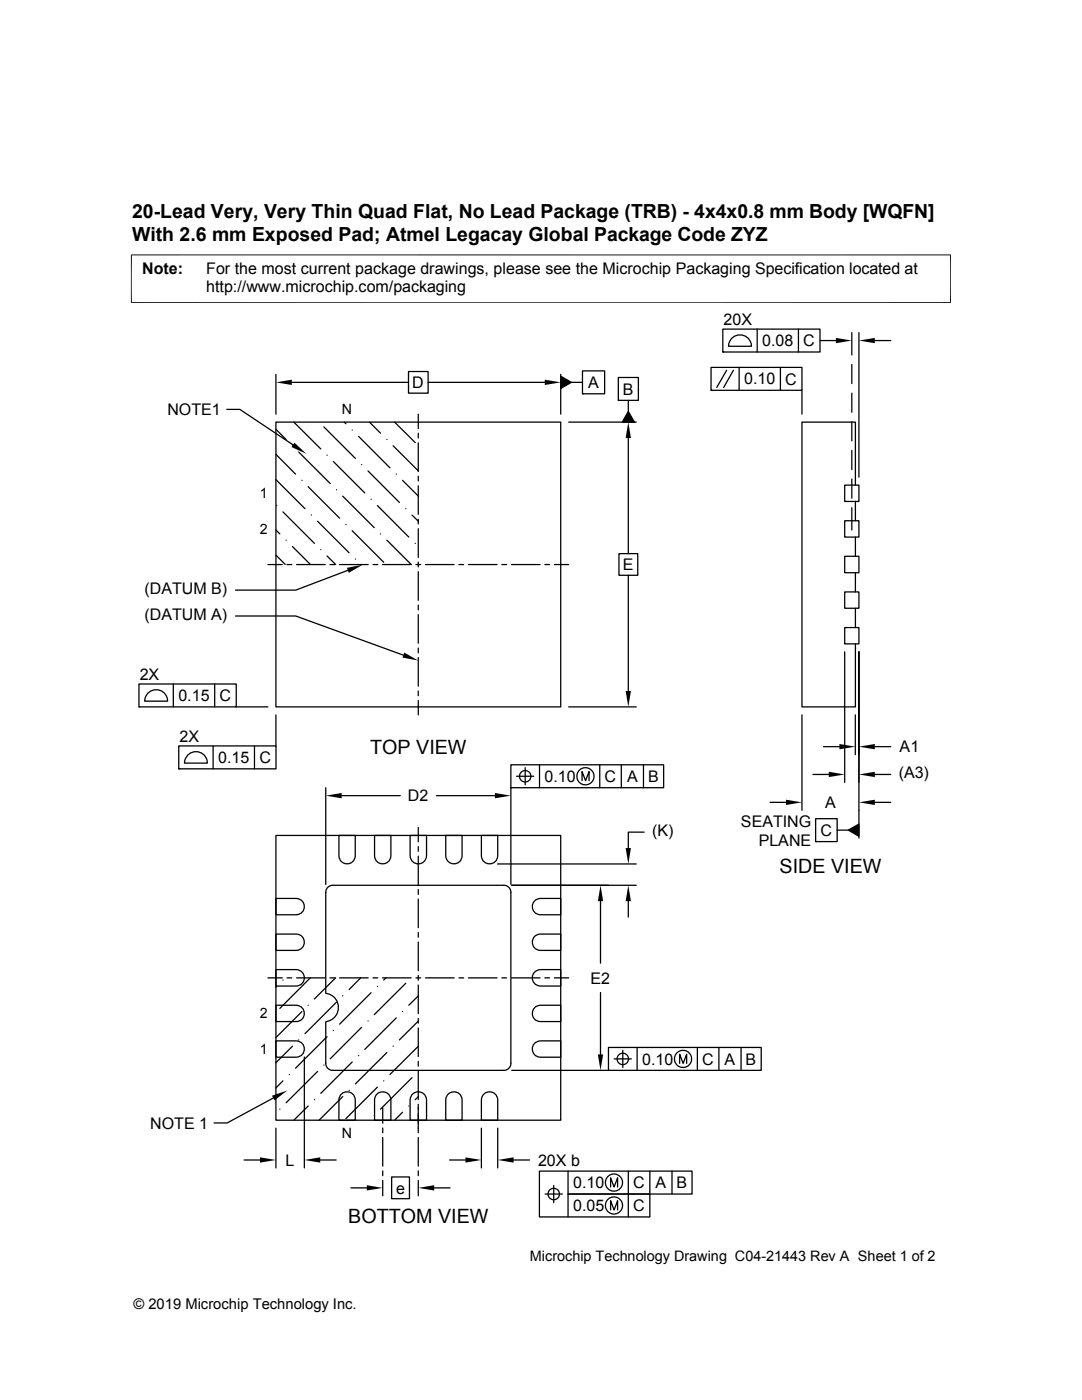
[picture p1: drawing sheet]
<svg xmlns="http://www.w3.org/2000/svg" width="216mm" height="279mm" viewBox="0 0 216 279" stroke-linecap="round" stroke-linejoin="round" font-family="sans-serif">
<g fill="none" stroke="#000" stroke-width=".25">
<path d="M55.1 74.7v8M58.2 76.3h23.3M81.5 74.1h3.9v4.4h-3.9zM85.4 76.3h23.3M111.9 75.1l2.1 1.2-2.1 1.2zM111.9 74.7v8M114 76.3h2.2M116.2 74h4.4v4.6h-4.4zM116.2 78.6h.1M123.4 75.3h4v4.6h-4zM123.4 79.9h.1M125.4 79.9v2.2"/>
<path d="M141.9 73.3h18.1v4.6h-18.1zM141.9 77.9h.1M144.2 65.7h19.4v4.6h-19.4zM144.2 70.3h.1M145 73.9l-2 3.4M146.1 67.4a2.29 2.29 0 0 1 2.5-.4 2.29 2.29 0 0 1 1.3 2.1h-4.5l.3-1.2zM146.3 73.9l-1.9 3.4M147.5 73.3v4.6M151.1 65.7v4.6M155.7 73.3v4.6M159.3 65.7v4.6M160 77.9v4.8"/>
<path d="M163.6 68h3.2M170 66.4v4.4M170 72.7v3.9M170 78.5v3.8M171.4 66.4v28.8M174.6 68h3.1M45.3 81.7h2.6l10.6 7.1M55.1 84.2h56.8v56.9h-56.8zM55.1 95.7l5.8 5.8M55.1 90.7l3.9 3.9M55.1 85.7l2 2M58.4 89h.1"/>
<path d="M58.6 84.2l5.4 5.4M59.6 90.2l6.3 6.3M60.2 95.9h.1M61.5 97.1l6.3 6.3M64.6 85.2l6.3 6.3M65.3 90.8h.1M66.5 92.1l6.3 6.3M67.1 97.7h.1M68.4 99l6.3 6.3M68.7 84.2l.3 .4M70.3 85.8h.1M71.5 87.1l6.3 6.3"/>
<path d="M72.2 92.7h.1M73.4 94l6.3 6.3M73.7 84.2l2.2 2.2M74 99.6h.1M77.2 87.7h.1M78.4 89l5.1 5M78.7 84.2l4.1 4.1M79.1 94.6h.1M80.3 95.9l3.2 3.1M83.5 82.7v2.8M83.5 86.5v.9M83.5 88.4v5.7"/>
<path d="M83.5 95v1M83.5 96.9v5.8M113.5 84.2h13.5M125.4 82.1l1.2 2.1h-2.4zM125.4 87.4v23.1M168.6 96.8h2.8v3.3h-2.8zM170 84.2v3.8M170 89.9v3.8M170 95.6v3.8M170.7 96.8v-12.6h-10.7v56.9h10.7v-12.6M53.5 112.7h2.8M55.1 110.8l1.8 1.8"/>
<path d="M55.1 105.8l.7 .8M55.2 100.9h.1M56.5 102.2l6.2 6.2M57.1 107.8h.1M57.3 112.7h.9M58.4 109.1l3.5 3.5M59.2 112.7h5.7M62.1 102.8h.1M63.4 104l6.3 6.3M64 109.7h.1M65.3 111l1.7 1.6M65.8 112.7h1"/>
<path d="M67.8 112.7h5.7M69 104.7h.1M69.4 113.8l-10.4 4h-12M70.3 105.9l6.3 6.3M70.9 111.6h.1M74.4 112.7h1M75.3 100.9l6.3 6.3M75.9 106.6h.1M76.3 112.7h5.7M77.2 107.8l4.8 4.8M81 101.5h.1M82.2 102.8l1.3 1.2"/>
<path d="M82.8 108.4h.1M83 112.7h.9M83.5 103.6v1M83.5 105.5v5.7M83.5 112.2v.9M83.5 114.1v5.7M84.9 112.7h5.7M91.6 112.7h.9M93.5 112.7h5.7M100.1 112.7h1M102 112.7h5.8M108.7 112.7h1"/>
<path d="M110.6 112.7h2.9M123.5 110.5h3.8v4.3h-3.8zM125.4 114.8v23.1M168.6 118.1h2.8v3.3h-2.8zM168.6 111h2.8v3.3h-2.8zM168.6 103.9h2.8v3.3h-2.8zM170 101.3v4.5M170.7 100.1v3.8M170.7 107.2v3.8M170.7 114.3v3.8M27.7 136.5h19.4v4.6h-19.4zM29.7 138.2a2.28 2.28 0 0 1 2.4-.4 2.28 2.28 0 0 1 1.3 2.1h-4.5l.3-1.1z"/>
<path d="M34.6 136.5v4.6M42.8 136.5v4.6M47 122.9h12l21.5 7.8M83.5 120.8v.9M83.5 122.7v5.7M83.5 129.3v1M83.5 131.2v5.7M83.5 137.9v1M83.5 139.8v2.9M168.6 130.1v26M168.6 125.2h2.8v3.3h-2.8zM170.7 121.4v3.8"/>
<path d="M171.4 130.1v37.2M27.7 141.1h.1M35.7 148.9h19.4v4.5h-19.4zM35.7 153.4h.1M37.6 150.6a2.28 2.28 0 0 1 2.5-.4 2.28 2.28 0 0 1 1.3 2.1h-4.6l.4-1.2zM42.5 148.9v4.5M47.1 141.1h6.4M50.8 148.9v4.5M55.1 142.7v6.2M65 157.2v19.3M68.2 158.8h11.7M87.1 158.8h11.7"/>
<path d="M101.9 152.6h30.5v4.6h-30.5zM101.9 157.2h.1M101.9 157.2v19.3M103.1 154.9h3.4M104.8 153.2v3.4M107.7 152.6v4.6M113.5 141.1h13.5M116.1 155.8v-1.8l.7 1.8 .7-1.8v1.8M119.7 152.6v4.6M124 152.6v4.6M128.4 152.6v4.6M160 142.7v19"/>
<path d="M162.2 154.6h3.2M164.3 149h3.2M170.7 142.7v7.9M174.6 149h3.1M174.6 154.6h3.1M55.1 179.3h4a1.63 1.63 0 0 1 1.6 1.6 1.63 1.63 0 0 1-1.6 1.7h-4zM55.1 166.7h56.8v56.9h-56.8zM65.4 177.1l.3-.3 .7-.1h34.1a1.39 1.39 0 0 1 1.4 1.4v34.1a1.39 1.39 0 0 1-1.4 1.4h-34.1a1.39 1.39 0 0 1-1.4-1.4v-8.3a2.84 2.84 0 0 0 2.5-2.8 2.84 2.84 0 0 0-2.5-2.9v-20.1l.2-.7zM67.6 166.7h3.3v4.1a1.63 1.63 0 0 1-1.6 1.6 1.63 1.63 0 0 1-1.7-1.6zM74.7 166.7h3.3v4.1a1.63 1.63 0 0 1-1.6 1.6 1.63 1.63 0 0 1-1.7-1.6zM81.8 166.7h3.3v4.1a1.64 1.64 0 0 1-1.6 1.6 1.64 1.64 0 0 1-1.7-1.6zM83.5 165.1v2.9"/>
<path d="M83.5 169v.9M83.5 170.9v5.7M83.5 177.5v1M83.5 179.4v5.7M88.9 166.7h3.3v4.1a1.63 1.63 0 0 1-1.6 1.6 1.63 1.63 0 0 1-1.7-1.6zM96.1 166.7h3.2v4.1a1.63 1.63 0 0 1-1.6 1.6 1.63 1.63 0 0 1-1.6-1.6zM99.3 172.4h27.7M102.1 176.7h24.9M106.7 179.7l.5-.3 .6-.1h4.1v3.3h-4.1a1.63 1.63 0 0 1-1.5-1.1 1.63 1.63 0 0 1 .4-1.8zM119.8 179.9v12.3M125.4 179.9v3.1M128.5 166.1h-3.1v3.1"/>
<path d="M153.7 160.1h3.1M162.8 163.4h4.2v4.6h-4.2zM162.8 168h.1M167 165.7h2.3M169.3 165.7l2.1-1.2v2.4zM174.6 160.1h3.1M53.5 195.2h2.8M55.1 186.4h4a1.63 1.63 0 0 1 1.6 1.6 1.63 1.63 0 0 1-1.6 1.7h-4zM55.1 193.5h4a1.64 1.64 0 0 1 1.6 1.6 1.64 1.64 0 0 1-1.6 1.7h-4zM55.2 196.9l-.1 .1M56.5 195.6h.1M57.3 195.2h.9"/>
<path d="M59.2 195.2h5.7M61.9 195.1l-6.1 6.2M65.8 195.2h1M67 195.1l-4.3 4.3M67.8 195.2h5.7M68.4 198.7h.1M72 195.1l-2.3 2.4M74 198.1l-6.2 6.3M74.4 195.2h1M75.3 196.9h.1M76.3 195.2h5.7M77 195.1l-.4 .5"/>
<path d="M81 196.2l-6.3 6.3M83 195.2h.9M83.5 186.1v.9M83.5 188v5.7M83.5 194.7v.9M83.5 196.6v5.7M83.5 198.7l-1.9 1.9M84.9 195.2h5.7M91.6 195.2h.9M93.5 195.2h5.7M100.1 195.2h1M102 195.2h5.8"/>
<path d="M106.7 194l.5-.4 .6-.1h4.1v3.3h-4.1a1.64 1.64 0 0 1-1.5-1 1.64 1.64 0 0 1 .4-1.8zM106.7 186.8l.5-.3 .6-.1h4.1v3.3h-4.1a1.64 1.64 0 0 1-1.5-1.1 1.64 1.64 0 0 1 .4-1.8zM108.7 195.2h1M110.6 195.2h2.9M119.8 198.1v12.3M54.5 219.1l-9.2 5h-2.6M55.1 200.6h4a1.63 1.63 0 0 1 1.6 1.6 1.63 1.63 0 0 1-1.6 1.7h-4zM55.1 207.7h4a1.63 1.63 0 0 1 1.6 1.7 1.63 1.63 0 0 1-1.6 1.6h-4zM56.5 215.7l-1.4 1.4M57.7 214.4h.1M58.4 208.8l-3.3 3.3M59.6 207.5h.1"/>
<path d="M60.2 201.9l-5.1 5.2M60.7 210.9v22.2M61.5 200.6h.1M62.7 219.5h.1M63.4 213.8l-6.3 6.3M64.6 212.6h.1M65.3 206.9l-6.3 6.3M66.5 205.7h.1M67.1 200l-6.2 6.3M68.1 218.4a1.64 1.64 0 0 1 1.8-.4 1.64 1.64 0 0 1 1 1.5v4.1h-3.3v-4.1l.2-.6zM68.4 218.8l-4.7 4.8M69.7 217.6h.1"/>
<path d="M70.3 211.9l-6.3 6.3M71.5 210.7h.1M72.2 205l-6.3 6.3M73.4 203.8h.1M75.2 218.4a1.65 1.65 0 0 1 1.8-.4 1.65 1.65 0 0 1 1 1.5v4.1h-3.3v-4.1l.2-.6zM75.3 217l-6.3 6.2M76.6 215.7h.1M77.2 210.1l-6.3 6.2M78.4 208.8h.1M79.1 203.1l-6.3 6.3M80.3 201.9h.1M82.2 215.1l-6.3 6.3"/>
<path d="M82.3 218.4a1.65 1.65 0 0 1 1.8-.4 1.65 1.65 0 0 1 1 1.5v4.1h-3.3v-4.1l.2-.6zM83.5 203.2v1M83.5 205.1v5.8M83.5 211.8v1M83.5 213.7v5.7M83.5 218.8l-.7 .7M83.5 208.8l-5.7 5.6M83.5 203.8l-3.8 3.7M89.4 218.4a1.64 1.64 0 0 1 1.8-.4 1.64 1.64 0 0 1 1 1.5v4.1h-3.3v-4.1l.2-.6zM96.5 218.4a1.64 1.64 0 0 1 1.8-.4 1.64 1.64 0 0 1 1 1.5v4.1h-3.2v-4.1l.1-.6zM102.1 213.6h19.3M106.7 208.2l.5-.3 .6-.2h4.1v3.3h-4.1a1.63 1.63 0 0 1-1.5-1 1.63 1.63 0 0 1 .4-1.8z"/>
<path d="M106.7 201.1l.5-.3 .6-.2h4.1v3.3h-4.1a1.63 1.63 0 0 1-1.5-1 1.63 1.63 0 0 1 .4-1.8zM121.4 209h30.5v4.6h-30.5zM121.4 213.6h.1M122.6 211.3h3.4M124.3 209.6v3.4M127.1 209v4.6M135.6 212.2v-1.8l.7 1.8 .7-1.8v1.8M139.1 209v4.6M143.4 209v4.6M147.9 209v4.6M48.7 231.5h3.2M55.1 225.1v8"/>
<path d="M55.8 221.4h.1M61.5 220.7l-2.9 2.9M63.9 231.5h3.2M70 237.1h3.2M74.7 222.6h.1M76.4 221.1v3.1M76.4 225.1v1M76.4 227v5.7M76.4 233.7v.9M76.4 235.6v3.1M78.1 234.9h3.6v4.3h-3.6zM80.3 222l-1.6 1.6"/>
<path d="M81.6 220.7h.1M83.5 220.4v5.7M83.5 227v5.7M83.5 233.7v.9M83.5 235.6v3.1M86.6 237.1h3.2M89.7 231.5h3.2M96.1 225.1v8M99.3 225.1v8M102.5 231.5h3.2M108.8 238.3h3.4M110.5 236.6v3.4"/>
<path d="M113.3 233.7v4.6h16.4v4.6h-22.1v-9.2h30.5v4.6h-24.8v4.6M121.8 236.9v-1.8l.7 1.8 .7-1.8v1.8M125.4 233.7v9.2M129.7 233.7v4.6M134.1 233.7v4.6M121.8 241.5v-1.9l.7 1.9 .7-1.9v1.9"/>
<circle cx="104.8" cy="154.9" r="1.14"/>
<circle cx="116.8" cy="154.9" r="1.72"/>
<circle cx="124.3" cy="211.3" r="1.14"/>
<circle cx="136.3" cy="211.3" r="1.72"/>
<circle cx="110.5" cy="238.3" r="1.14"/>
<circle cx="122.5" cy="236" r="1.72"/>
<circle cx="122.5" cy="240.6" r="1.72"/>
</g>
<g fill="#000">
<path d="M55.1 76.3l3.1-.5v1zM108.7 75.8l3.2 .5-3.2 .5zM111.9 75.1l2.1 1.2-2.1 1.2zM166.8 67.4l3.2 .6-3.2 .5zM171.4 68l3.2-.6v1.1zM58.8 88.3l2.3 2.3-2.9-1.4zM125.4 84.2l.5 3.2h-1.1zM125.4 82.1l1.2 2.1h-2.4zM69.2 113.3l3.2-.6-2.8 1.6zM80.7 130.2l2.8 1.6-3.2-.6zM124.8 137.9h1.1l-.5 3.2zM65 158.8l3.2-.5v1z"/>
<path d="M98.8 158.3l3.1 .5-3.1 .5zM156.8 159.6l3.2 .5-3.2 .6zM165.4 154l3.2 .6-3.2 .5zM167.5 148.5l3.2 .5-3.2 .5zM171.4 149l3.2-.5v1zM171.4 154.6l3.2-.6v1.1zM171.4 160.1l3.2-.5v1.1zM119.8 176.7l.6 3.2h-1.1zM125.4 176.7l.5 3.2h-1.1zM124.8 169.2h1.1l-.5 3.2zM169.3 165.7l2.1-1.2v2.4zM54.3 218.7l3-1.1-2.5 2z"/>
<path d="M119.3 210.4h1.1l-.6 3.2zM51.9 231l3.2 .5-3.2 .5zM60.7 231.5l3.2-.5v1zM73.2 236.5l3.2 .6-3.2 .5zM83.5 237.1l3.1-.6v1.1zM92.9 231l3.2 .5-3.2 .5zM99.3 231.5l3.2-.5v1z"/>
</g>
<path d="M26.1 50.9h163.7M26.2 50.8v9.7M189.7 50.8v9.7M26.1 60.4h163.7" fill="none" stroke="#000" stroke-width=".2"/>
<g font-size="3.9">
<text x="26.4" y="43.5">20-Lead Very, Very Thin Quad Flat, No Lead Package (TRB) - 4x4x0.8 mm Body [WQFN]</text>
<text x="26.4" y="48">With 2.6 mm Exposed Pad; Atmel Legacay Global Package Code ZYZ</text>
<text x="73.9" y="150.4">TOP VIEW</text>
<text x="155.5" y="174.2">SIDE VIEW</text>
<text x="69.5" y="244">BOTTOM VIEW</text>
</g>
<g font-size="3.2">
<text x="28.4" y="54.6">Note:</text>
<text x="41.1" y="58.3">http://www.microchip.com/packaging</text>
<text x="41.1" y="54.6">For the most current package drawings, please see the Microchip Packaging Specification located at</text>
<text x="144.4" y="64.9">20X</text>
<text x="152.1" y="69.1">0.08</text>
<text x="160.3" y="69.1">C</text>
<text x="82.3" y="77.4">D</text>
<text x="117.4" y="77.4">A</text>
<text x="148.5" y="76.7">0.10</text>
<text x="156.7" y="76.8">C</text>
<text x="33.4" y="82.8">NOTE1</text>
<text x="124.3" y="78.8">B</text>
<text x="124.3" y="113.8">E</text>
<text x="28.8" y="118.6">(DATUM B)</text>
<text x="28.8" y="123.7">(DATUM A)</text>
<text x="27.9" y="135.7">2X</text>
<text x="35.6" y="139.9">0.15</text>
<text x="43.8" y="139.9">C</text>
<text x="35.8" y="148.1">2X</text>
<text x="43.5" y="152.3">0.15</text>
<text x="51.8" y="152.3">C</text>
<text x="179.3" y="155.4">(A3)</text>
<text x="179.5" y="150.2">A1</text>
<text x="81.4" y="159.9">D2</text>
<text x="108.7" y="156.1">0.10</text>
<text x="120.6" y="156.1">C</text>
<text x="125.1" y="156.1">A</text>
<text x="129.3" y="156.1">B</text>
<text x="164.6" y="161.3">A</text>
<text x="130.1" y="166.9">(K)</text>
<text x="147.8" y="165">SEATING</text>
<text x="163.7" y="166.8">C</text>
<text x="151.4" y="168.8">PLANE</text>
<text x="117.8" y="196.3">E2</text>
<text x="128.1" y="212.5">0.10</text>
<text x="140.1" y="212.5">C</text>
<text x="144.6" y="212.5">A</text>
<text x="148.8" y="212.5">B</text>
<text x="30" y="225.2">NOTE 1</text>
<text x="56.9" y="232.6">L</text>
<text x="107.4" y="232.6">20X b</text>
<text x="79" y="238.2">e</text>
<text x="114.4" y="237.2">0.10</text>
<text x="126.3" y="237.2">C</text>
<text x="130.8" y="237.2">A</text>
<text x="135" y="237.2">B</text>
<text x="114.4" y="241.7">0.05</text>
<text x="126.3" y="241.7">C</text>
</g>
<g font-size="2.9">
<text x="105.7" y="251.7">Microchip Technology Drawing C04-21443 Rev A Sheet 1 of 2</text>
<text x="26.6" y="261.3">© 2019 Microchip Technology Inc.</text>
</g>
<g font-size="2.8">
<text x="68.2" y="82.7">N</text>
<text x="51.9" y="99.5">1</text>
<text x="51.9" y="106.6">2</text>
<text x="51.9" y="203.3">2</text>
<text x="51.9" y="210.4">1</text>
<text x="68.2" y="227.2">N</text>
</g>
</svg>
